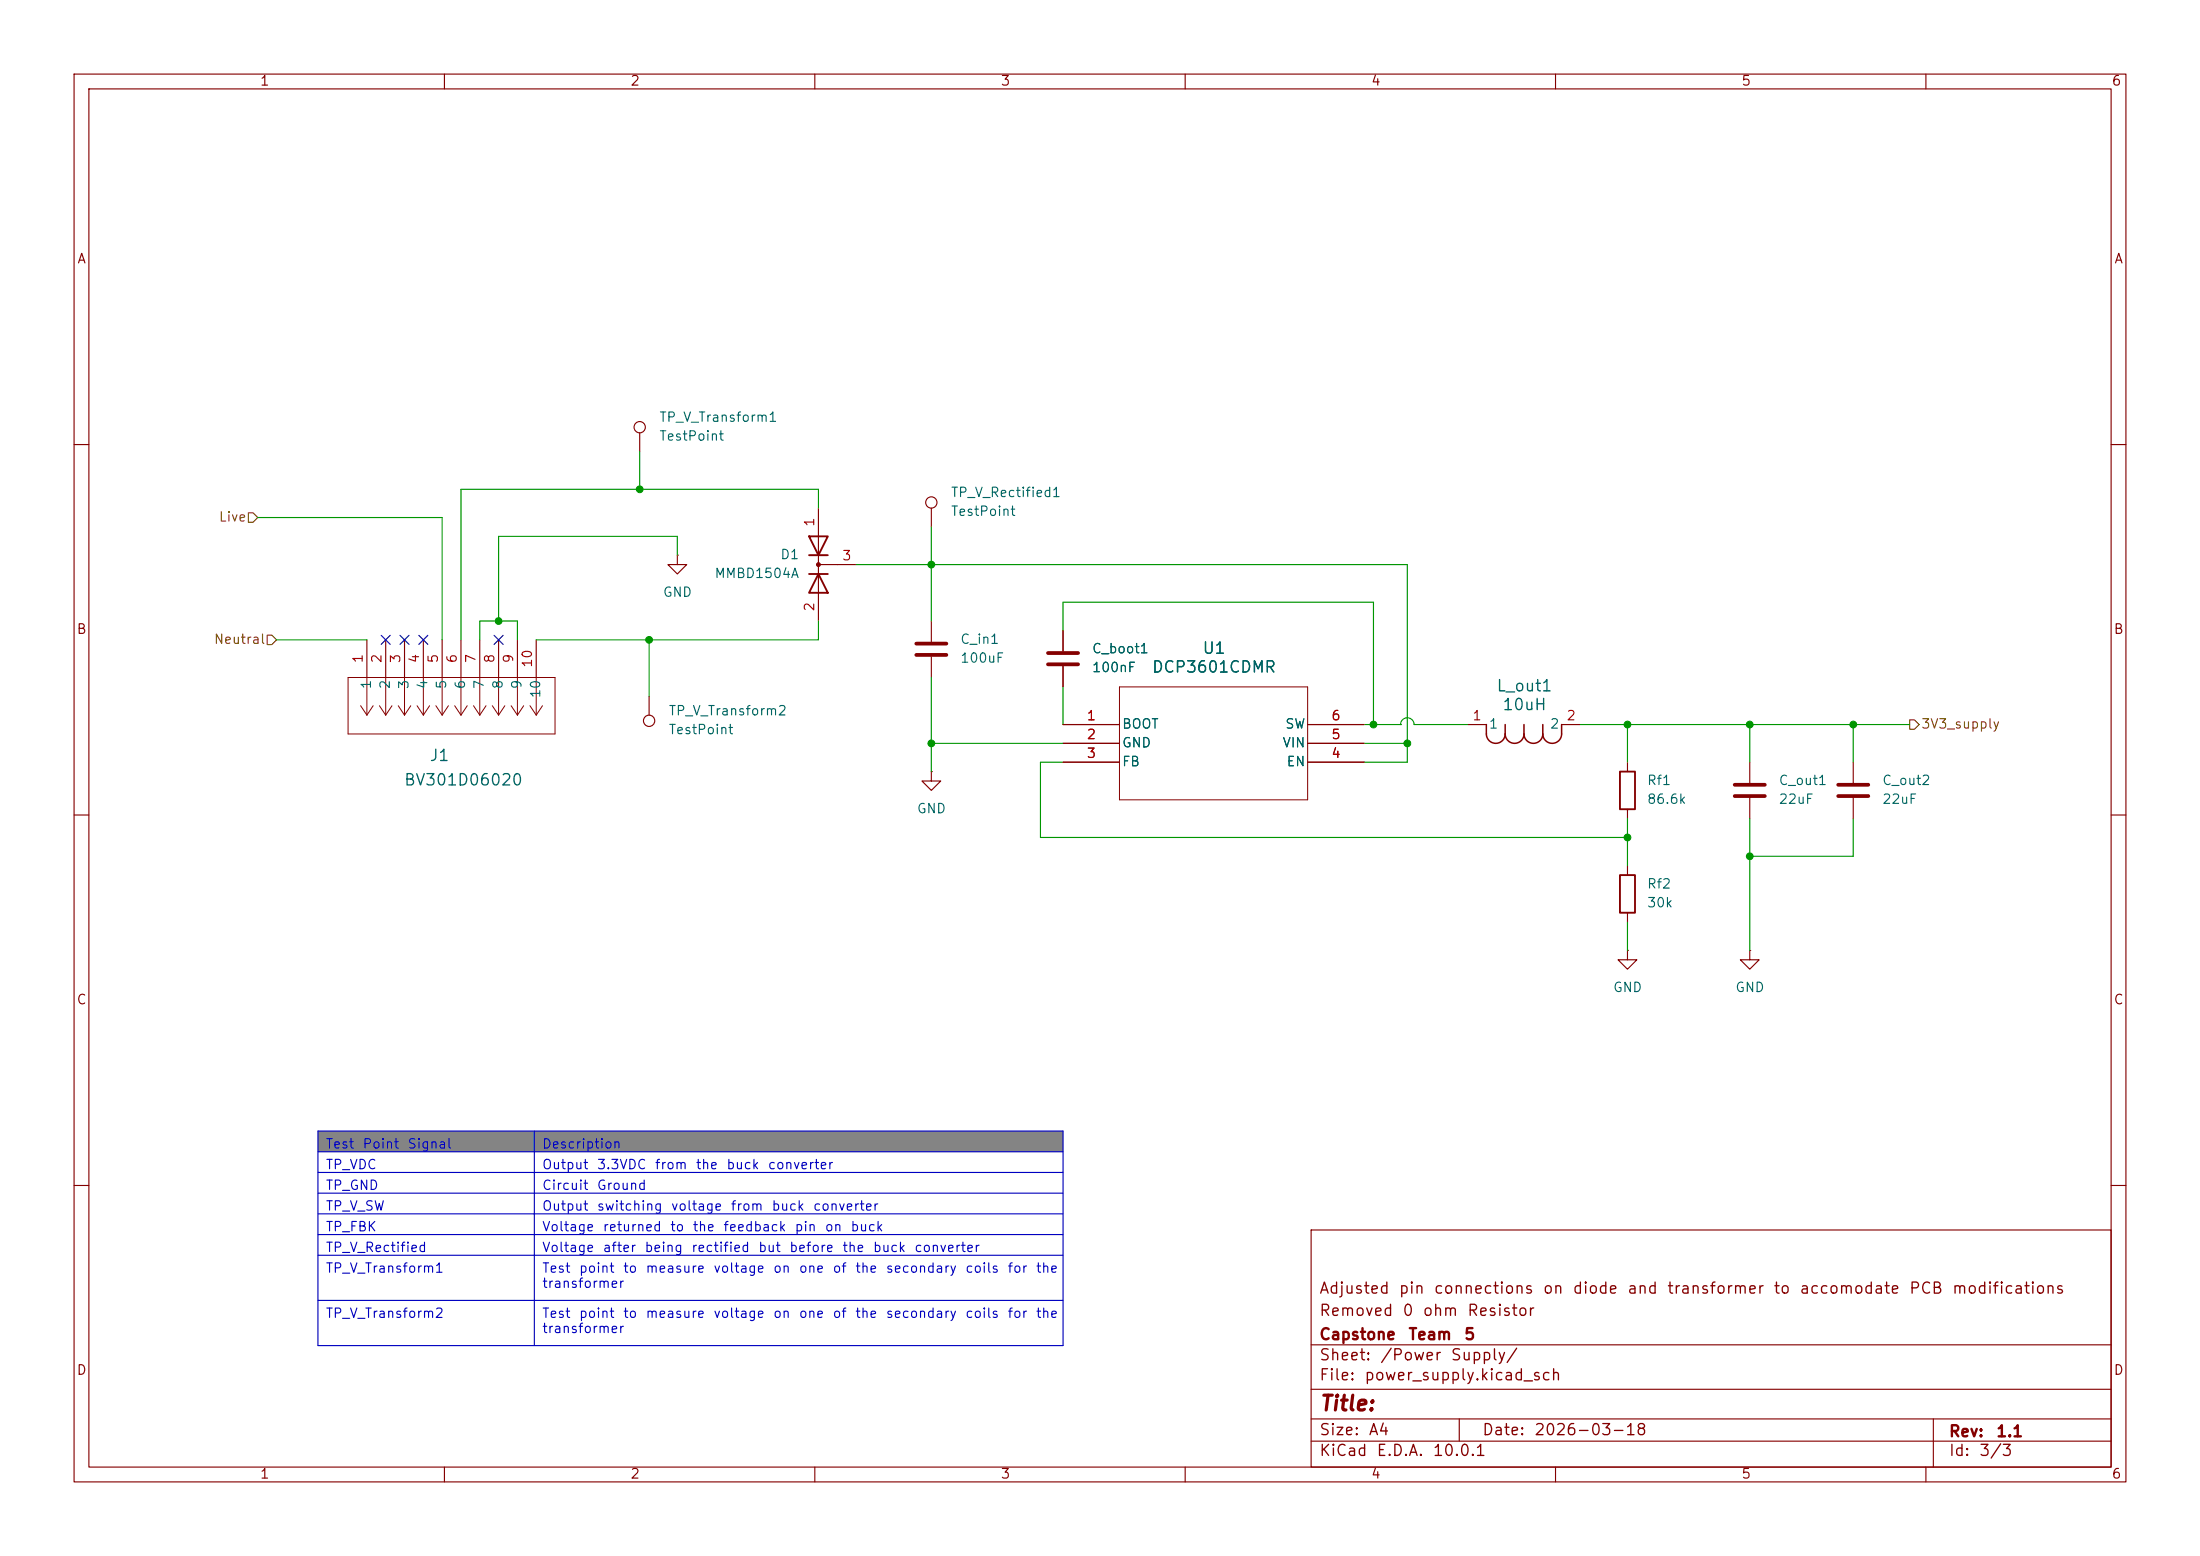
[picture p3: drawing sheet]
<svg xmlns="http://www.w3.org/2000/svg" width="297mm" height="210mm" viewBox="0 0 297 210" stroke-linecap="round" stroke-linejoin="round" font-family="sans-serif">
<g fill="none" stroke="#840000" stroke-width=".15">
<path d="M10 10h277v190h-277zM12 12h273v186h-273zM60 10v2M110 10v2M160 10v2M210 10v2M260 10v2M10 60h2M285 60h2M10 110h2M285 110h2M10 160h2"/>
<path d="M177 166h108v32h-108zM285 160h2M60 198v2M110 198v2M160 198v2M177 194.5h108M177 191.5h108M177 187.5h108M177 181.5h108M197 191.5v3M210 198v2M260 198v2"/>
<path d="M261 191.5v6.5"/>
</g>
<g fill="#848484">
<path d="M42.9 152.7h29.2v2.7h-29.2z"/>
<path d="M72.1 152.7h71.4v2.7h-71.4z"/>
</g>
<g fill="none" stroke="#840000" stroke-width=".15">
<path d="M86.4 58.4v2.6M91.4 74.9v1.3h1.3l-1.3 1.3-1.2-1.3h1.2M91.4 74.9h.1M110.5 68.6v15.2M110.5 76.2h5.1M125.7 68.6v2.5M49.5 86.4v5M52.1 86.4v5M54.6 86.4v5M57.1 86.4v5M59.7 86.4v5M62.2 86.4v5"/>
<path d="M64.8 86.4v5M67.3 86.4v5M69.8 86.4v5M72.4 86.4v5M87.6 94v2.5M125.7 83.8v2.8M125.7 88.6v2.8M143.5 97.8h7.6M143.5 85.1v2.8M143.5 89.9v2.8M176.5 97.8h7.6M198.1 97.8h2.6"/>
<path d="M210.8 97.8h2.6M125.7 104.1v1.3h1.3l-1.3 1.3-1.2-1.3h1.2M125.7 104.1h.1M143.5 100.3h7.6M143.5 102.9h7.6M176.5 100.3h7.6M176.5 102.9h7.6M219.7 102.9v1.2M219.7 109.2v1.3M219.7 116.8v1.3M236.2 102.9v2.8M236.2 107.7v2.8"/>
<path d="M250.2 102.9v2.8M250.2 107.7v2.8M219.7 128.3v1.2h1.3l-1.3 1.3-1.3-1.3h1.3M219.7 128.3h.1M219.7 123.2v1.3M236.2 128.3v1.2h1.3l-1.3 1.3-1.3-1.3h1.3M236.2 128.3h.1"/>
<circle cx="86.4" cy="57.7" r=".76"/>
<circle cx="125.7" cy="67.8" r=".76"/>
<circle cx="87.6" cy="97.3" r=".76"/>
</g>
<path d="M109.2 72.4h2.6l-1.3 2.5zM109.2 74.9h2.6M109.2 77.5h2.6M110.5 77.5l1.3 2.5h-2.6zM218.7 104.1h2v5.1h-2zM218.7 118.1h2v5.1h-2z" fill="none" stroke="#840000" stroke-width=".25"/>
<circle cx="110.5" cy="76.2" r=".25" fill="#840000" stroke="#840000" stroke-width=".15"/>
<g fill="none" stroke="#840000" stroke-width=".14">
<path d="M47 91.4h27.9v7.7h-27.9zM48.7 95.3l.8 1.2M49.5 91.4v5.1M50.4 95.3l-.9 1.2M51.2 95.3l.9 1.2M52.1 91.4v5.1M52.9 95.3l-.8 1.2M53.8 95.3l.8 1.2M54.6 91.4v5.1M55.5 95.3l-.9 1.2M56.3 95.3l.8 1.2M57.1 91.4v5.1"/>
<path d="M58 95.3l-.9 1.2M58.8 95.3l.9 1.2M59.7 91.4v5.1M60.5 95.3l-.8 1.2M61.4 95.3l.8 1.2M62.2 91.4v5.1M63.1 95.3l-.9 1.2M63.9 95.3l.9 1.2M64.8 91.4v5.1M65.6 95.3l-.8 1.2M66.5 95.3l.8 1.2M67.3 91.4v5.1"/>
<path d="M68.2 95.3l-.9 1.2M69 95.3l.8 1.2M69.8 91.4v5.1M70.7 95.3l-.9 1.2M71.5 95.3l.9 1.2M72.4 91.4v5.1M73.2 95.3l-.8 1.2M151.1 92.7h25.4v15.3h-25.4z"/>
</g>
<path d="M200.7 97.8v1.3a1.27 1.27 0 0 0 1.2 1.2 1.27 1.27 0 0 0 1.3-1.2M203.2 99.1a1.27 1.27 0 0 0 1.3 1.2 1.27 1.27 0 0 0 1.2-1.2M203.2 97.8v1.3M205.7 99.1a1.27 1.27 0 0 0 1.3 1.2 1.27 1.27 0 0 0 1.3-1.2M205.7 97.8v1.3M208.3 97.8v1.3M210.8 97.8v1.3a1.27 1.27 0 0 1-1.3 1.2 1.27 1.27 0 0 1-1.2-1.2" fill="none" stroke="#840000" stroke-width=".2"/>
<path d="M123.7 86.9h4.1M123.7 88.4h4.1M141.5 88.1h4M141.5 89.7h4M234.2 105.9h4.1M234.2 107.4h4.1M248.2 105.9h4M248.2 107.4h4" fill="none" stroke="#840000" stroke-width=".51"/>
<path d="M33.5 69.2h.7l.6 .7-.6 .6h-.7zM36.1 85.7h.6l.6 .7-.6 .6h-.6zM257.8 97.2h.6l.7 .6-.7 .6h-.6z" fill="none" stroke="#725600" stroke-width=".15"/>
<path d="M42.9 155.4h100.6M42.9 158.2h100.6M42.9 152.7h100.6v28.9h-100.6zM72.1 152.7v28.9M42.9 161h100.6M42.9 163.8h100.6M42.9 166.6h100.6M42.9 169.4h100.6M42.9 175.5h100.6" fill="none" stroke="#0000c2" stroke-width=".15"/>
<g fill="none" stroke="#009600" stroke-width=".15">
<path d="M34.8 69.9h24.9v16.5M86.4 61v5M91.4 74.9v-2.5h-24.1v11.4M110.5 68.6v-2.6h-48.3v20.4M115.6 76.2h74.4v26.7h-5.9M125.7 71.1v12.7M37.3 86.4h12.2M64.8 86.4v-2.6h5v2.6M87.6 86.4v7.6M110.5 83.8v2.6h-38.1M125.7 91.4v12.7M143.5 85.1v-3.8h41.9v16.5"/>
<path d="M143.5 92.7v5.1M184.1 97.8h5M189.1 97.8h.1M189.1 97.8a.91 .91 0 0 1 .9-.9 .91 .91 0 0 1 .9 .9h7.2M213.4 97.8h44.4M219.7 97.8v5.1M236.2 97.8v5.1M250.2 97.8v5.1M125.7 100.3h17.8M143.5 102.9h-3v10.1h79.2M184.1 100.3h5.9M219.7 110.5v6.3"/>
<path d="M236.2 110.5v17.8M250.2 110.5v5.1h-14M219.7 124.5v3.8"/>
</g>
<path d="M51.5 85.8l1.2 1.2M52.7 85.8l-1.2 1.2M54 85.8l1.2 1.2M55.2 85.8l-1.2 1.2M56.5 85.8l1.3 1.2M57.8 85.8l-1.3 1.2M66.7 85.8l1.2 1.2M67.9 85.8l-1.2 1.2" fill="none" stroke="#000084" stroke-width=".15"/>
<g fill="#009600" stroke="#009600" stroke-width=".14">
<circle cx="87.6" cy="86.4" r=".46"/>
<circle cx="125.7" cy="76.2" r=".46"/>
<circle cx="67.3" cy="83.8" r=".46"/>
<circle cx="86.4" cy="66" r=".46"/>
<circle cx="190" cy="100.3" r=".46"/>
<circle cx="185.4" cy="97.8" r=".46"/>
<circle cx="125.7" cy="100.3" r=".46"/>
<circle cx="236.2" cy="115.6" r=".46"/>
<circle cx="236.2" cy="97.8" r=".46"/>
<circle cx="219.7" cy="97.8" r=".46"/>
<circle cx="250.2" cy="97.8" r=".46"/>
<circle cx="219.7" cy="113" r=".46"/>
</g>
<text font-size="2" fill="#840000" x="178" y="190.9">Title:</text>
<g font-size="1.5" fill="#006464">
<text x="162.2" y="88.6">U1</text>
<text x="155.4" y="91.2">DCP3601CDMR</text>
<text x="201.9" y="93.7">L_out1</text>
<text x="202.7" y="96.2">10uH</text>
<text x="54.4" y="106.4">BV301D06020</text>
<text x="57.9" y="103.1">J1</text>
</g>
<g font-size="1.5" fill="#840000">
<text x="178" y="178">Removed</text>
<text x="178" y="175">Adjusted</text>
<text x="188.7" y="175">pin</text>
<text x="189.2" y="178">0</text>
<text x="192" y="178">ohm</text>
<text x="193.5" y="175">connections</text>
<text x="198" y="178">Resistor</text>
<text x="208.2" y="175">on</text>
<text x="212.2" y="175">diode</text>
<text x="219.6" y="175">and</text>
<text x="224.9" y="175">transformer</text>
<text x="239.3" y="175">to</text>
<text x="242.8" y="175">accomodate</text>
<text x="257.6" y="175">PCB</text>
<text x="263.4" y="175">modifications</text>
<text x="178" y="184">Sheet:</text>
<text x="178" y="181.2">Capstone</text>
<text x="186.2" y="184">/Power</text>
<text x="190" y="181.2">Team</text>
<text x="195.7" y="184">Supply/</text>
<text x="197.6" y="181.2">5</text>
<text x="178" y="186.7">File:</text>
<text x="184.1" y="186.7">power_supply.kicad_sch</text>
<text x="178" y="196.9">KiCad</text>
<text x="178" y="194.1">Size:</text>
<text x="184.7" y="194.1">A4</text>
<text x="185.7" y="196.9">E.D.A.</text>
<text x="193.3" y="196.9">10.0.1</text>
<text x="200" y="194.1">Date:</text>
<text x="207" y="194.1">2026-03-18</text>
<text x="263" y="194.3">Rev:</text>
<text x="263" y="196.9">Id:</text>
<text x="267.1" y="196.9">3/3</text>
<text x="269.4" y="194.3">1.1</text>
</g>
<g font-size="1.3" fill="#840000">
<text x="35" y="11.9">1</text>
<text x="85" y="11.9">2</text>
<text x="135" y="11.9">3</text>
<text x="185" y="11.9">4</text>
<text x="235" y="11.9">5</text>
<text x="285" y="11.9">6</text>
<text x="10.3" y="35.9">A</text>
<text x="285.3" y="35.9">A</text>
<text x="10.3" y="85.9">B</text>
<text x="285.3" y="85.9">B</text>
<text x="10.3" y="135.9">C</text>
<text x="285.3" y="135.9">C</text>
<text x="10.3" y="185.9">D</text>
<text x="285.3" y="185.9">D</text>
<text x="35" y="199.9">1</text>
<text x="85" y="199.9">2</text>
<text x="135" y="199.9">3</text>
<text x="185" y="199.9">4</text>
<text x="235" y="199.9">5</text>
<text x="285" y="199.9">6</text>
</g>
<g font-size="1.3" fill="#006464">
<text x="88.9" y="59.8">TestPoint</text>
<text x="88.9" y="57.3">TP_V_Transform1</text>
<text x="128.3" y="67.4">TP_V_Rectified1</text>
<text x="128.3" y="70">TestPoint</text>
<text x="105.3" y="75.8">D1</text>
<text x="89.4" y="80.9">GND</text>
<text x="96.4" y="78.3">MMBD1504A</text>
<text x="129.5" y="87.2">C_in1</text>
<text x="129.5" y="89.8">100uF</text>
<text x="147.3" y="88.5">C_boot1</text>
<text x="50.4" y="93.1" transform="rotate(-90 50.4 93.1)">1</text>
<text x="52.9" y="93.1" transform="rotate(-90 52.9 93.1)">2</text>
<text x="55.5" y="93.1" transform="rotate(-90 55.5 93.1)">3</text>
<text x="58" y="93.1" transform="rotate(-90 58 93.1)">4</text>
<text x="60.6" y="93.1" transform="rotate(-90 60.6 93.1)">5</text>
<text x="63.1" y="93.1" transform="rotate(-90 63.1 93.1)">6</text>
<text x="65.6" y="93.1" transform="rotate(-90 65.6 93.1)">7</text>
<text x="68.2" y="93.1" transform="rotate(-90 68.2 93.1)">8</text>
<text x="70.7" y="93.1" transform="rotate(-90 70.7 93.1)">9</text>
<text x="73.3" y="94.3" transform="rotate(-90 73.3 94.3)">10</text>
<text x="147.3" y="91">100nF</text>
<text x="90.2" y="99.4">TestPoint</text>
<text x="90.2" y="96.9">TP_V_Transform2</text>
<text x="151.4" y="98.7">BOOT</text>
<text x="151.4" y="101.2">GND</text>
<text x="173" y="101.2">VIN</text>
<text x="173.4" y="98.7">SW</text>
<text x="200.9" y="98.7">1</text>
<text x="209.2" y="98.7">2</text>
<text x="151.4" y="103.7">FB</text>
<text x="173.6" y="103.7">EN</text>
<text x="222.3" y="106.3">Rf1</text>
<text x="240" y="106.3">C_out1</text>
<text x="254" y="106.3">C_out2</text>
<text x="123.7" y="110.1">GND</text>
<text x="222.3" y="108.8">86.6k</text>
<text x="240" y="108.8">22uF</text>
<text x="254" y="108.8">22uF</text>
<text x="222.3" y="122.8">30k</text>
<text x="222.3" y="120.2">Rf2</text>
<text x="217.7" y="134.2">GND</text>
<text x="234.2" y="134.2">GND</text>
</g>
<g font-size="1.3" fill="#725600">
<text x="29.4" y="70.7">Live</text>
<text x="28.8" y="87.2">Neutral</text>
<text x="259.3" y="98.7">3V3_supply</text>
</g>
<g font-size="1.3" fill="#a90000">
<text x="110.2" y="71.2" transform="rotate(-90 110.2 71.2)">1</text>
<text x="113.6" y="75.9">3</text>
<text x="110.2" y="82.6" transform="rotate(-90 110.2 82.6)">2</text>
<text x="49.3" y="89.6" transform="rotate(-90 49.3 89.6)">1</text>
<text x="51.8" y="89.6" transform="rotate(-90 51.8 89.6)">2</text>
<text x="54.4" y="89.6" transform="rotate(-90 54.4 89.6)">3</text>
<text x="56.9" y="89.6" transform="rotate(-90 56.9 89.6)">4</text>
<text x="59.4" y="89.6" transform="rotate(-90 59.4 89.6)">5</text>
<text x="62" y="89.6" transform="rotate(-90 62 89.6)">6</text>
<text x="64.5" y="89.6" transform="rotate(-90 64.5 89.6)">7</text>
<text x="67.1" y="89.6" transform="rotate(-90 67.1 89.6)">8</text>
<text x="69.6" y="89.6" transform="rotate(-90 69.6 89.6)">9</text>
<text x="72.1" y="90.2" transform="rotate(-90 72.1 90.2)">10</text>
<text x="146.6" y="97.5">1</text>
<text x="146.6" y="100.1">2</text>
<text x="179.6" y="100.1">5</text>
<text x="179.6" y="97.5">6</text>
<text x="198.7" y="97.5">1</text>
<text x="211.4" y="97.5">2</text>
<text x="146.6" y="102.6">3</text>
<text x="179.6" y="102.6">4</text>
</g>
<g font-size="1.3" fill="#0000c2">
<text x="43.9" y="155.3">Test</text>
<text x="48.9" y="155.3">Point</text>
<text x="54.9" y="155.3">Signal</text>
<text x="73.1" y="155.3">Description</text>
<text x="43.9" y="158.1">TP_VDC</text>
<text x="43.9" y="160.9">TP_GND</text>
<text x="73.1" y="158.1">Output</text>
<text x="73.1" y="160.9">Circuit</text>
<text x="80.5" y="158.1">3.3VDC</text>
<text x="80.5" y="160.9">Ground</text>
<text x="88.3" y="158.1">from</text>
<text x="93.8" y="158.1">the</text>
<text x="98" y="158.1">buck</text>
<text x="103.6" y="158.1">converter</text>
<text x="43.9" y="163.7">TP_V_SW</text>
<text x="43.9" y="166.5">TP_FBK</text>
<text x="73.1" y="163.7">Output</text>
<text x="73.1" y="166.5">Voltage</text>
<text x="80.5" y="163.7">switching</text>
<text x="81.3" y="166.5">returned</text>
<text x="90.4" y="166.5">to</text>
<text x="90.5" y="163.7">voltage</text>
<text x="93.4" y="166.5">the</text>
<text x="97.5" y="166.5">feedback</text>
<text x="98.6" y="163.7">from</text>
<text x="104.1" y="163.7">buck</text>
<text x="107.2" y="166.5">pin</text>
<text x="109.7" y="163.7">converter</text>
<text x="111.3" y="166.5">on</text>
<text x="114.7" y="166.5">buck</text>
<text x="43.9" y="169.3">TP_V_Rectified</text>
<text x="43.9" y="172.1">TP_V_Transform1</text>
<text x="73.1" y="169.3">Voltage</text>
<text x="73.1" y="172.1">Test</text>
<text x="78.1" y="172.1">point</text>
<text x="81.3" y="169.3">after</text>
<text x="84" y="172.1">to</text>
<text x="86.9" y="169.3">being</text>
<text x="87.1" y="172.1">measure</text>
<text x="93.2" y="169.3">rectified</text>
<text x="96.2" y="172.1">voltage</text>
<text x="102.3" y="169.3">but</text>
<text x="104.3" y="172.1">on</text>
<text x="106.5" y="169.3">before</text>
<text x="107.8" y="172.1">one</text>
<text x="112.3" y="172.1">of</text>
<text x="113.6" y="169.3">the</text>
<text x="115.4" y="172.1">the</text>
<text x="117.8" y="169.3">buck</text>
<text x="119.5" y="172.1">secondary</text>
<text x="123.3" y="169.3">converter</text>
<text x="130.2" y="172.1">coils</text>
<text x="135.9" y="172.1">for</text>
<text x="139.8" y="172.1">the</text>
<text x="43.9" y="178.2">TP_V_Transform2</text>
<text x="73.1" y="174.1">transformer</text>
<text x="73.1" y="178.2">Test</text>
<text x="78.1" y="178.2">point</text>
<text x="84" y="178.2">to</text>
<text x="87.1" y="178.2">measure</text>
<text x="96.2" y="178.2">voltage</text>
<text x="104.3" y="178.2">on</text>
<text x="107.8" y="178.2">one</text>
<text x="112.3" y="178.2">of</text>
<text x="115.4" y="178.2">the</text>
<text x="119.5" y="178.2">secondary</text>
<text x="130.2" y="178.2">coils</text>
<text x="135.9" y="178.2">for</text>
<text x="139.8" y="178.2">the</text>
<text x="73.1" y="180.2">transformer</text>
</g>
</svg>
